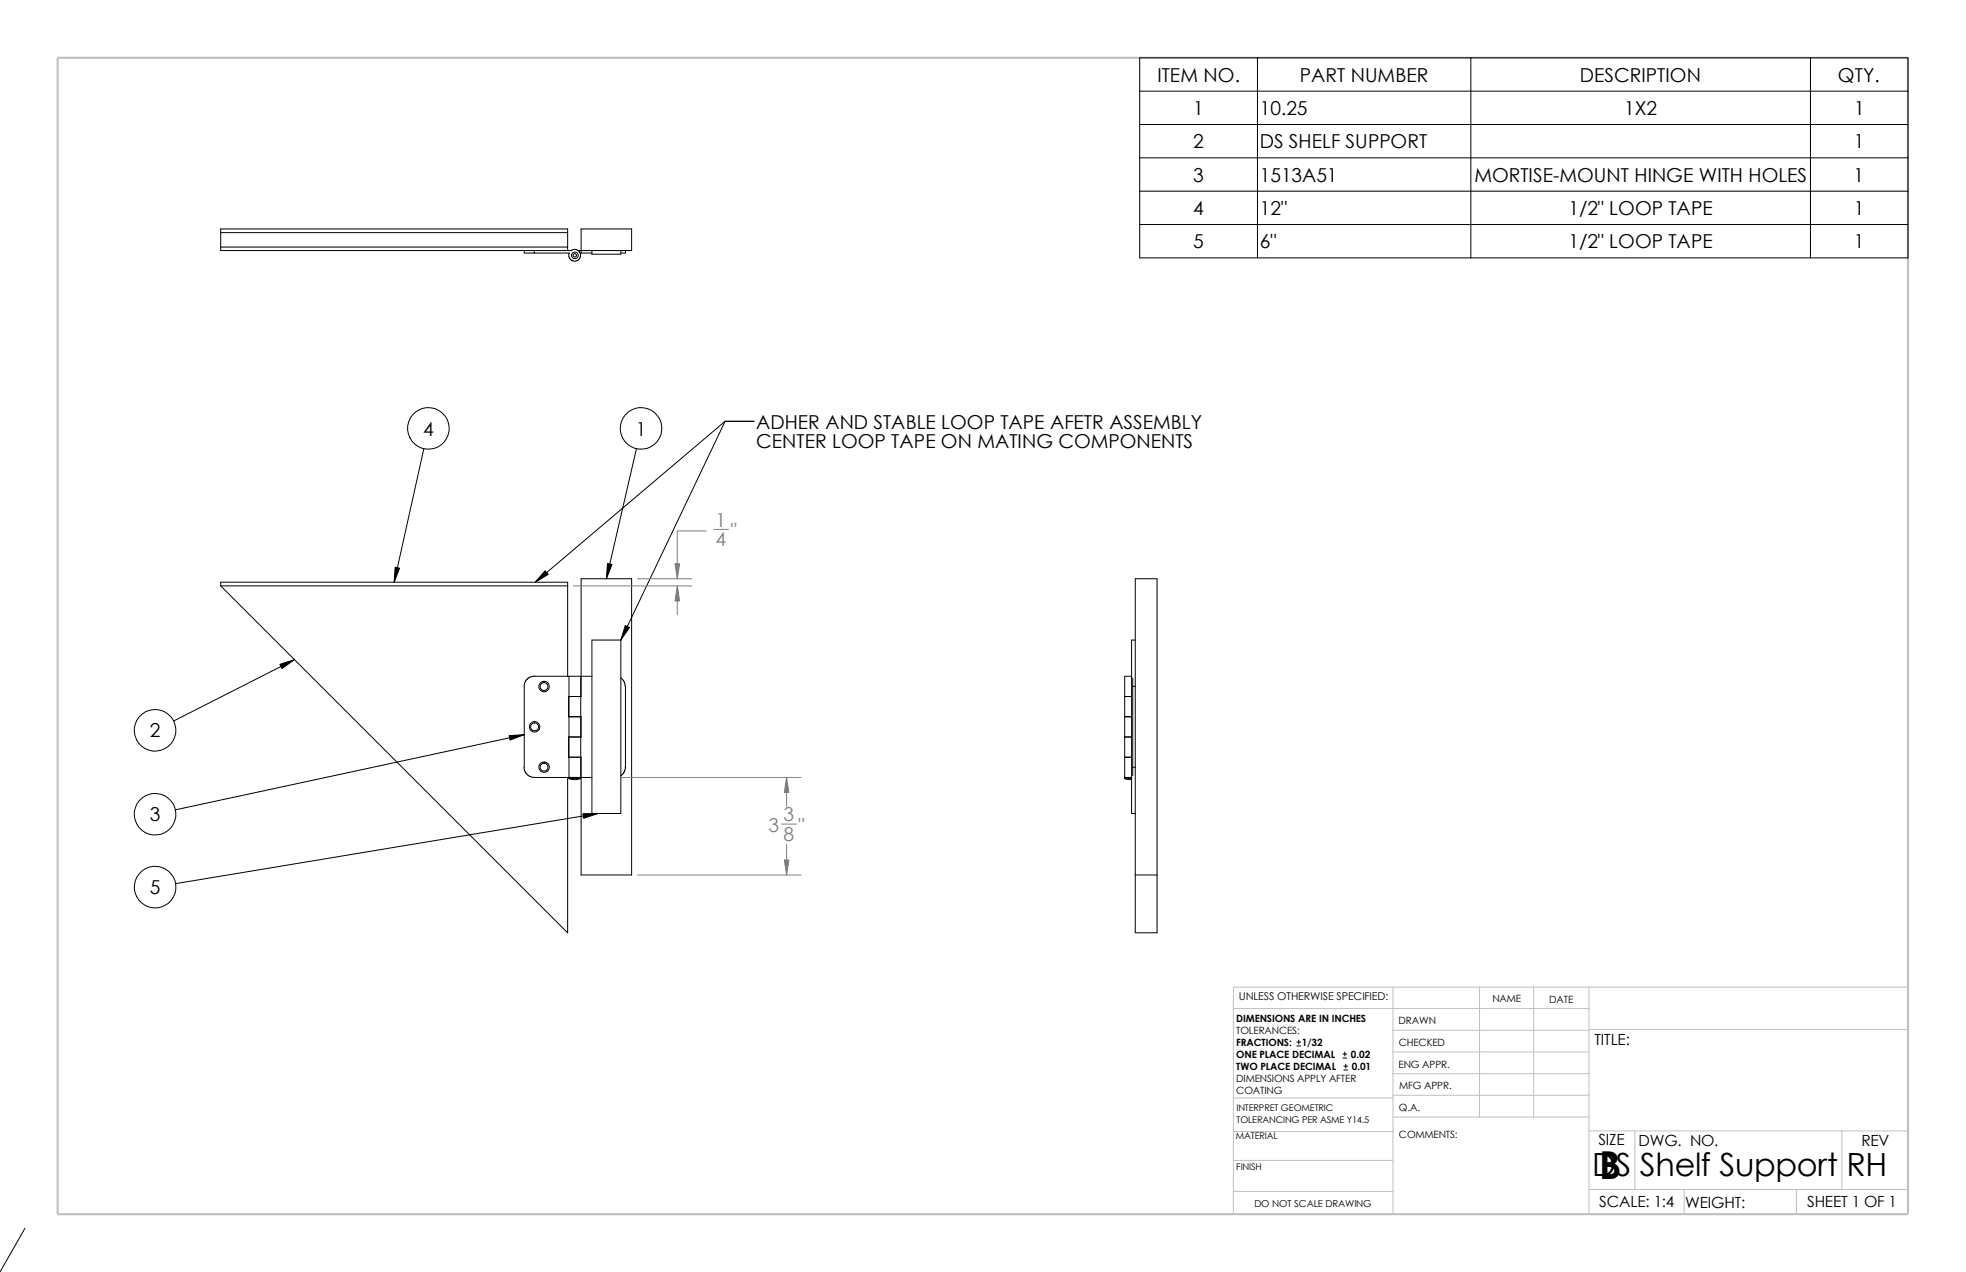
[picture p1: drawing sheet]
<svg xmlns="http://www.w3.org/2000/svg" width="432mm" height="279mm" viewBox="0 0 432 279" stroke-linecap="round" stroke-linejoin="round" font-family="sans-serif">
<g fill="none" stroke="#c0c0c0" stroke-width=".22">
<path d="M305.9 216.8v49.9M325 216.8v28.6M336.8 216.8v28.6M349 216.8v49.9M419.1 216.8h-148.2v49.9M270.9 221.5h78.1M305.9 226.3h43.1M305.9 231.1h43.1M305.9 235.8h43.1M349 226.1h70.1M270.9 248.5h35.1M270.9 254.9h35"/>
<path d="M270.9 241.2h35.1M305.9 240.6h43.1M306 245.4h43M349 248.4h70.1M359.1 248.4v12.9M404.5 248.4v12.9M270.9 261.7h35M349 261.3h70.1M369.9 261.3v5.4M394.6 261.3v5.4"/>
</g>
<path d="M12.7 12.7h406.4v254h-406.4z" fill="none" stroke="#c0c0c0" stroke-width=".47"/>
<g fill="none" stroke="#000" stroke-width=".22">
<path d="M250.3 12.7h168.8v43.9h-168.8zM276.2 12.7v43.9M323 12.7v43.9M397.6 12.7v43.9M250.3 20h168.8M250.3 27.3h168.8M250.3 34.7h168.8M48.5 54.3h76.2M48.5 51.1h76.2M115.1 55v.6h2.2M117.3 55v.6M124.7 55v-4.7h-76.2v4.7h77"/>
<path d="M125.5 55l.9-.2 .6 .2 .4 .5 .1 1-.7 .7-.8 .2-.7-.4-.4-.7 .2-.7h-7.8M127 55h11.7v-4.7h-11.1v5.3M127.4 55.6h2.6M130 55v.8h6.4v-.8M137.4 55v.6h-1M250.3 42h168.8M250.3 49.3h168.8M93.1 98.6l-6.5 29.3M139.8 98.6l-6.6 28.5M159.3 92.5h6.3M159.3 92.5l-41.7 35.4M159.3 92.5l-22.9 48.1"/>
<path d="M48.5 128.7v-.8h76.2v20.6M48.5 128.7l76.2 76.2v-34.1M48.5 128.7h76.2M249.3 127.1h4.8v77.8h-4.8zM64.6 144.9l-26.5 13.5M125 157.4h2.6M125 148.5h2.6v22.5h-2.6M125 153h2.6M125 148.5h-8.1l-.9 .4-.7 .9-.2 .5v18.2M125 148.5v22.5M125 153v4.4M127.6 153v-25.9h11.1v65.1h-11.1v-25.9"/>
<path d="M127.6 157.4v4.5M127.6 148.5h2.4M130 140.6h6.4v38.1h-6.4zM136.4 148.9l.6 .7 .3 1.1M137.4 150.7v17.8l-.3 1.1-.7 .8M247 157.4h1.5zM247 153h1.5zM248.5 148.5h-1.5v22.5M248.8 148.9v1.8M248.8 150.7h.5M248.8 150.7v17.8M249.3 140.6h-.8v38.1h.8"/>
<path d="M115.1 168.5l.1 .7 .3 .7 .5 .4 .7 .4 8.3 .1M115.1 161.4l-76.6 16.5M125 170.8h2.6zM125 166.3h2.6M125 161.9h2.6M125 161.9v4.4M127.5 171l-.9 .2-1.6-.2M127.6 170.8h2.4M131.4 178.7l-92.8 15.4M247 171l1.5 .2M247 170.8h1.5zM247 166.3h1.5z"/>
<path d="M247 171h1.5M247 161.9h1.5zM248.8 168.5v1.9M248.8 168.5h.5M249.3 192.2h4.8M284.8 229.7h.9M284.8 228.9h.9M285.2 228.5v.8M294.9 232.4h.9M294.9 231.5h.9M295.1 235h.9M295.1 234.2h.9"/>
<path d="M295.4 231.1v.8M295.6 233.8v.8M5.5 269.8l-5.6 9.5"/>
<circle cx="126.3" cy="56.1" r=".37"/>
<circle cx="126.3" cy="56.1" r=".73"/>
<circle cx="94.1" cy="94.1" r="4.6"/>
<circle cx="140.8" cy="94.1" r="4.6"/>
<circle cx="117.4" cy="159.7" r=".87"/>
<circle cx="117.4" cy="159.7" r="1.16"/>
<circle cx="119.5" cy="150.8" r=".86"/>
<circle cx="119.5" cy="150.8" r="1.15"/>
<circle cx="34.1" cy="160.4" r="4.6"/>
<circle cx="34.1" cy="178.9" r="4.6"/>
<circle cx="119.5" cy="168.5" r=".87"/>
<circle cx="119.5" cy="168.5" r="1.14"/>
<circle cx="34.1" cy="194.9" r="4.6"/>
</g>
<path d="M155.1 116.6h-6.3v10.5M156.7 116.3h3.3M125.9 128.7h26M140 127.1h11.9M148.8 128.7v6.3M136.4 170.8h39.5M172.8 170.8v6.4M140 192.2h35.9M171.6 181h3.3M172.8 185.5v6.7" fill="none" stroke="#808080" stroke-width=".22"/>
<g fill="#808080" stroke="#808080" stroke-width=".22">
<path d="M172.3 188.9h1l-.5 3.3z"/>
<path d="M172.8 170.8l.5 3.3h-1z"/>
<path d="M148.8 128.7l.5 3.3h-1z"/>
<path d="M148.3 123.8h1l-.5 3.3z"/>
</g>
<path d="M86.8 124.6l1 .2-1.2 3.1zM119.7 125.4l.7 .8-2.8 1.7zM133.4 123.8l1 .2-1.2 3.1zM61.5 145.9l3.1-1-2.7 2zM137.3 137.4l1 .4-1.9 2.8zM111.8 161.6l3.3-.2-3.1 1.2zM128 178.7h3.4l-3.2 1z" fill="#000" stroke="#000" stroke-width=".22"/>
<text font-size="8.5" x="351.2" y="259">B</text>
<text font-size="7" x="349.7" y="258.2">DS Shelf Support RH</text>
<g font-size="4.2">
<text x="254.2" y="17.9">ITEM NO.</text>
<text x="285.5" y="17.9">PART NUMBER</text>
<text x="347" y="17.9">DESCRIPTION</text>
<text x="403.7" y="17.9">QTY.</text>
<text x="262.1" y="25.3">1</text>
<text x="276.7" y="25.3">10.25</text>
<text x="356.7" y="25.3">1X2</text>
<text x="407.2" y="25.3">1</text>
<text x="262.1" y="32.6">2</text>
<text x="276.7" y="32.6">DS SHELF SUPPORT</text>
<text x="407.2" y="32.6">1</text>
<text x="262.1" y="39.9">3</text>
<text x="276.7" y="39.9">1513A51</text>
<text x="323.8" y="39.9">MORTISE-MOUNT HINGE WITH HOLES</text>
<text x="407.1" y="39.9">1</text>
<text x="262.1" y="47.2">4</text>
<text x="276.7" y="47.2">12&quot;</text>
<text x="344.5" y="47.2">1/2&quot; LOOP TAPE</text>
<text x="407.2" y="47.2">1</text>
<text x="262.1" y="54.6">5</text>
<text x="276.7" y="54.6">6&quot;</text>
<text x="344.5" y="54.6">1/2&quot; LOOP TAPE</text>
<text x="407.2" y="54.6">1</text>
<text x="92.9" y="95.7">4</text>
<text x="139.6" y="95.7">1</text>
<text x="166.1" y="94.3">ADHER AND STABLE LOOP TAPE AFETR ASSEMBLY</text>
<text x="166.1" y="98.4">CENTER LOOP TAPE ON MATING COMPONENTS</text>
<text x="32.9" y="162">2</text>
<text x="32.9" y="180.4">3</text>
<text x="32.9" y="196.4">5</text>
</g>
<g font-size="4.2" fill="#808080">
<text x="157.2" y="115.7">1</text>
<text x="157.2" y="119.9">4</text>
<text x="160.5" y="118">&quot;</text>
<text x="168.8" y="182.8">3</text>
<text x="172.1" y="180.4">3</text>
<text x="172.1" y="184.7">8</text>
<text x="175.4" y="182.8">&quot;</text>
</g>
<g font-size="3.4">
<text x="350.2" y="229.5">TITLE:</text>
<text x="351.1" y="251.6">SIZE</text>
<text x="359.9" y="251.6">DWG. NO.</text>
<text x="408.9" y="251.7">REV</text>
<text x="351.2" y="265.2">SCALE: 1:4</text>
<text x="370.1" y="265.3">WEIGHT:</text>
<text x="396.9" y="265.2">SHEET 1 OF 1</text>
</g>
<text font-size="2.4" x="272.1" y="219.7">UNLESS OTHERWISE SPECIFIED:</text>
<g font-size="2.2">
<text x="327.8" y="220.2">NAME</text>
<text x="340.3" y="220.2">DATE</text>
<text x="271.5" y="227.2">TOLERANCES:</text>
<text x="271.5" y="224.5">DIMENSIONS ARE IN INCHES</text>
<text x="307.2" y="225">DRAWN</text>
<text x="271.5" y="229.7">FRACTIONS:</text>
<text x="271.5" y="232.4">ONE PLACE DECIMAL</text>
<text x="285.9" y="229.7">1/32</text>
<text x="296.7" y="232.4">0.02</text>
<text x="307.2" y="229.8">CHECKED</text>
<text x="271.5" y="235.1">TWO PLACE DECIMAL</text>
<text x="271.5" y="237.7">DIMENSIONS APPLY AFTER</text>
<text x="296.9" y="235.1">0.01</text>
<text x="307.2" y="234.5">ENG APPR.</text>
<text x="307.3" y="239.2">MFG APPR.</text>
<text x="271.5" y="240.4">COATING</text>
<text x="307.3" y="244">Q.A.</text>
<text x="307.3" y="250.1">COMMENTS:</text>
</g>
<text font-size="2.1" x="275.5" y="265.1">DO NOT SCALE DRAWING</text>
<g font-size="2">
<text x="271.6" y="244.1">INTERPRET GEOMETRIC</text>
<text x="271.4" y="250.1">MATERIAL</text>
<text x="271.6" y="246.6">TOLERANCING PER ASME Y14.5</text>
<text x="271.5" y="257">FINISH</text>
</g>
</svg>
